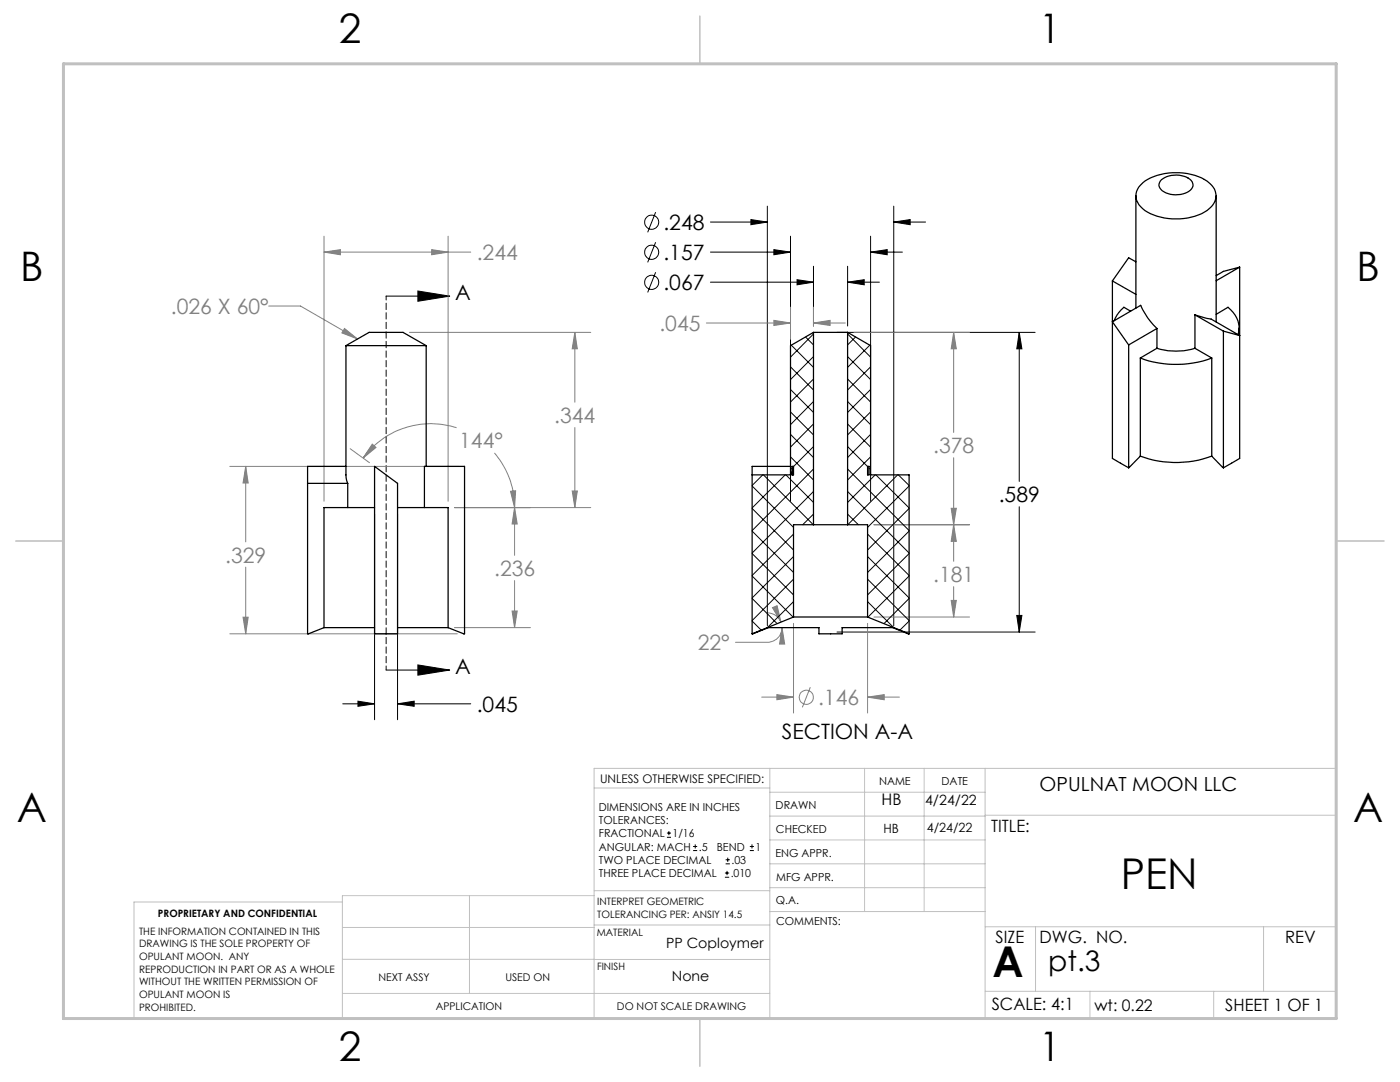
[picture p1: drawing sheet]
<svg xmlns="http://www.w3.org/2000/svg" width="279mm" height="216mm" viewBox="0 0 279 216" stroke-linecap="round" stroke-linejoin="round" font-family="sans-serif">
<g fill="none" stroke="#000" stroke-width=".2">
<path d="M77 59.1h12.7M83.4 58.1l6.3 1-6.3 1zM130.8 48.3l-1.5 4.1M130.8 42.3l-1.5 4.1M130.8 54.3l-1.5 4M141.8 50.3h16M141.8 44.3h11.3M141.8 56.3h20.5M149.9 43.8l3.2 .5-3.2 .5zM153.1 41.1v83.7M154.4 49.8l3.4 .5-3.4 .5zM157.8 47.1v52.9"/>
<path d="M159.1 55.8l3.2 .5-3.2 .5zM162.3 53.1v12M169.2 56.3l3.3-.5v1zM169.2 53.1v12M169.2 56.3h6.3M173.7 50.3l3.4-.5v1zM173.7 47.1v52.9M173.7 50.3h6.4M178.4 44.3l3.2-.5v1zM178.4 41.1v83.7M178.4 44.3h6.3M167 66.3h39.6"/>
<path d="M203.4 66.3l.5 3.3h-1zM203.4 66.3v29.8M74.8 102.6v41M79.3 102.6v41M203.4 101.1v25M71.4 139.9l3.4 .5-3.4 .5zM77 133.7h12.7M83.4 132.7l6.3 1-6.3 1zM167 126.1h39.6M202.9 122.8h1l-.5 3.3zM68.4 140.4h6.4M79.3 140.4l3.4-.5v1z"/>
<path d="M79.3 140.4h14.6M133.1 167.1h.8M133.1 166.2h.8M133.5 165.8v.9M138.3 169.7h.8M138.3 168.9h.8M138.7 168.5v.8M144.7 175h.8M144.7 174.2h.8M144.8 172.4h.9M144.8 171.6h.9M145.1 173.8v.8"/>
<path d="M145.2 171.1v.9M149.6 169.7h.9M149.6 168.9h.9M150.1 168.5v.8"/>
<circle cx="130.1" cy="44.3" r="1.42"/>
<circle cx="130.1" cy="50.3" r="1.42"/>
<circle cx="130.1" cy="56.3" r="1.41"/>
</g>
<g fill="none" stroke="#808080" stroke-width=".2">
<path d="M64.7 50.3l3.2-.5v1zM64.7 47.1v52.9M64.7 50.3h29.2M86.1 49.8l3.3 .5-3.3 .5zM89.4 47.1v52.9M53.6 61.1h6.4l11.3 6.5M68.8 65.5l2.5 2.1-3.1-1.2zM81.7 66.3h36.2M114.7 66.3l.5 3.3h-1zM114.7 66.3v14M141 64.5h16.8M154.4 63.9l3.4 .6-3.4 .4z"/>
<path d="M157.8 61.3v6.4M162.3 64.5l3.4-.6v1zM162.3 61.3v3.8M162.3 64.5h6.4M170.4 66.3h23.1M190.3 66.3l.6 3.3h-1.1zM190.3 66.3v20M45.9 93.1h45.5M49 93.1l.5 3.3h-1zM49 93.1v15M69.9 89.5l3.8 2.8M74.3 88.6l.7 .7-2.5 2.1z"/>
<path d="M91.1 85.3a16.8 16.8 0 0 0-18.6 6.1M98.7 90.4a16.5 16.5 0 0 1 4 10.9M101.9 98l1-.1-.2 3.4zM114.2 98h1l-.5 3.3zM114.7 85.3v16M190.3 91.3v20.7M49 113.2v13.3M90.7 101.3h27.2M102.7 101.3l.5 3.3h-1zM102.7 101.3v9.5M102.7 115.9v9.3M174.4 104.7h19.1"/>
<path d="M189.8 119.8h1.1l-.6 3.3zM189.8 101.4h1.1l-.6 3.3zM190.3 104.7l.6 3.3h-1.1zM190.3 117.1v6M45.9 126.5h45.4M48.5 123.2h1l-.5 3.3zM90.7 125.2h15.2M102.2 121.9h1l-.5 3.3zM152 139.1h6.4M153.3 122.3a2.94 2.94 0 0 1 2.6 1.8M154.2 121.2l.9-.3 .8 3.2zM155 138.6l3.4 .5-3.4 .5z"/>
<path d="M156.1 125.2l.5 3.3h-1zM156.1 125.2a2.94 2.94 0 0 1-3 3h-6.3M158.4 124.4v17.9M161.7 137.1l-1.6 4M173.1 139.1l3.4-.5v1zM173.1 124.4v17.9M173.1 139.1h6.4M174.4 123.1h19.1"/>
<circle cx="160.9" cy="139.1" r="1.4"/>
</g>
<path d="M77.1 59.1v74.6" fill="none" stroke="#000" stroke-width=".2" stroke-dasharray="1.3 .6" stroke-dashoffset=".5"/>
<g fill="none" stroke="#c0c0c0" stroke-width=".2">
<path d="M118.6 157.2h35M153.6 153.3v49.9M153.6 158.1h43M172.5 153.3v28.6M184.4 153.3v28.6M196.6 153.3v49.9M68.3 180h-41.6v23.2h240v-49.9h-148.1v49.9M93.7 178.7v19.5M118.6 178.7h-50.3v24.5M118.6 177.7h35M153.6 162.8h43M153.6 177.1h43"/>
<path d="M153.6 167.6h43M153.6 172.4h43M196.6 162.7h70.1M68.3 198.2h85.3M68.3 191.4l85.3 .1M68.3 185.1h50.3M118.6 184.6h35M153.6 181.9h43M196.6 184.9h70.1M196.6 197.8h70.1M206.7 184.9v12.9M217.5 197.8v5.4"/>
<path d="M242.2 197.8v5.4M252.2 184.9v12.9"/>
</g>
<path d="M139.7 3.2v9.5M3.1 107.9h9.6M266.7 107.9h9.5M139.7 203.2v9.6" fill="none" stroke="#c0c0c0" stroke-width=".3"/>
<path d="M12.7 12.7h254v190.5h-254z" fill="none" stroke="#c0c0c0" stroke-width=".6"/>
<path d="M83.4 58.1l6.3 1-6.3 1zM83.4 132.7l6.3 1-6.3 1zM202.9 122.8h1l-.5 3.3zM203.4 66.3l.5 3.3h-1zM173.7 50.3l3.4-.5v1zM154.4 49.8l3.4 .5-3.4 .5zM178.4 44.3l3.2-.5v1zM149.9 43.8l3.2 .5-3.2 .5zM169.2 56.3l3.3-.5v1zM159.1 55.8l3.2 .5-3.2 .5z" fill="#000"/>
<path d="M154.4 63.9l3.4 .6-3.4 .4zM162.3 64.5l3.4-.6v1zM156.1 125.2l.5 3.3h-1zM154.2 121.2l.9-.3 .8 3.2zM189.8 119.8h1.1l-.6 3.3zM190.3 104.7l.6 3.3h-1.1zM155 138.6l3.4 .5-3.4 .5zM173.1 139.1l3.4-.5v1zM189.8 101.4h1.1l-.6 3.3zM190.3 66.3l.6 3.3h-1.1z" fill="#808080"/>
<path d="M71.4 139.9l3.4 .5-3.4 .5zM79.3 140.4l3.4-.5v1z" fill="#000"/>
<path d="M102.2 121.9h1l-.5 3.3zM102.7 101.3l.5 3.3h-1zM48.5 123.2h1l-.5 3.3zM49 93.1l.5 3.3h-1zM64.7 50.3l3.2-.5v1zM86.1 49.8l3.3 .5-3.3 .5zM114.2 98h1l-.5 3.3zM114.7 66.3l.5 3.3h-1zM101.9 98l1-.1-.2 3.4zM74.3 88.6l.7 .7-2.5 2.1zM68.8 65.5l2.5 2.1-3.1-1.2z" fill="#808080"/>
<g fill="none" stroke="#000" stroke-width=".25">
<path d="M226.7 39.1v22.4M227.6 36.9a10.3 10.3 0 0 1 7.9-2.4 9.2 9.2 0 0 1 6.6 2.8 3.2 3.2 0 0 1-1.2 4.7 12.4 12.4 0 0 1-12.4 0 3.5 3.5 0 0 1-1.7-3.8zM231.8 35.8a4.7 4.7 0 0 1 6.1 .5 1.51 1.51 0 0 1-1 2.1 4.9 4.9 0 0 1-5.2-.6 1.26 1.26 0 0 1 .1-2zM242.7 39.1v25.1M222 56.1v35.4l3.2 1.8M222 56.1l4.7 2.6M226.7 52.2l-1.5-.8-3.2 4.7M247.4 53.3v38.2l-3.2 1.8M247.4 53.3l-3.2 .9-1.5 .8M247.4 53.3l-4.7 2.7M69 69l4.7-2.7h6.7l4.7 2.7M69 69h16.1"/>
<path d="M69 69v25.8l.4 1.6M85.1 69v24.1M162.3 66.3h6.9M162.3 66.3l-4.5 2.7v25.8h-7.7M162.3 66.3v38.4M169.2 66.3l4.5 2.7v25.8h7.7v31.7M169.2 66.3v38.4M225.2 68.8v24.5M225.6 62.1l-1.3-.8-1.4 1.6-.5 1.1M227.6 71.4a20.5 20.5 0 0 0 14.2 0M227.6 71.4v19.6M230.9 69.5a13 13 0 0 0 7.6 0"/>
<path d="M230.9 65.5l-1.9-2.1-1.4-2.5-5.6 3.3 3.2 4.6M230.9 65.5v4M230.9 65.5l-5.7 3.3M230.9 69.5l-3.3 1.9M238.5 62.8l3.2 .9 5.7 3.3-3.2-.9M238.5 62.8v6.7M238.5 62.8l5.7 3.3M238.5 69.5l3.3 1.9M241.8 71.4v19.6M242.7 62.7l2.4-1.4a5 5 0 0 1 2 5.5M244.2 66.1v27.2M247.3 65.4v1.5"/>
<path d="M61.4 96.4h8M69 93.1h-7.6v33.4l3.3-1.3M69.4 96.4v4.9M74.8 93.1l4.5 3.3v30.1h-4.5zM157.8 93.1h-7.7v33.4M158.1 93.1h.3v1.7h-.3zM158.4 93.3l-.3 1.5M173.1 93.1h.3v1.7h-.3zM227.6 91a20.5 20.5 0 0 0 14.2 0M227.6 91l-2.4 2.3M241.8 91l2.4 2.3M74.8 101.3h-10.1v23.9"/>
<path d="M79.3 101.3h10.1v23.9M84.7 101.3v-8.2h8v33.4l-3.3-1.3M162.3 104.7h6.9M162.3 104.7h-3.9v18.4M169.2 104.7h3.9v18.4M64.7 125.2h10.1M79.3 125.2h10.1M150.1 126.5l3.3-1.3h10v1.3h4.7v-1.3h10.1l3.2 1.3M158.4 123.1h14.7M158.4 123.1l-8.3 3.4M173.1 123.1l8.3 3.4"/>
</g>
<g fill="none" stroke="#000" stroke-width=".2">
<path d="M157.8 77.7l4.5 4.6M157.8 73.2l4.5 4.6M157.9 68.9l4.4 4.4M160.8 67.2l1.5 1.6M162.3 75.6l-4.5 4.6M162.3 66.6l-4.5 4.7M162.3 71.2l-4.5 4.5M169.2 75.6l4.5 4.6M169.2 71.2l4.5 4.5M169.2 66.6l4.5 4.7M170.7 67.2l-1.5 1.6M173.6 68.9l-4.4 4.4"/>
<path d="M173.7 73.2l-4.5 4.6M173.7 77.7l-4.5 4.6M150.1 97l8.3 8.2M152.2 94.8l-2.1 2.1M152.4 94.8l9.9 9.9M156.7 94.8l-6.6 6.6M156.8 94.8l5.5 5.5M157.8 91.2l4.5 4.6M157.8 86.7l4.5 4.6M157.8 82.2l4.5 4.6M158.1 93.4l-.3 .3M162.3 89.1l-3.9 4"/>
<path d="M162.3 93.6l-12.2 12.3M162.3 80.1l-4.5 4.6M162.3 84.6l-4.5 4.6M162.3 98.1l-12.2 12.2M169.2 98.1l12.2 12.2M169.2 93.6l12.2 12.3M169.2 89.1l3.9 4M169.2 84.6l4.5 4.6M169.2 80.1l4.5 4.6M173.4 93.4l.3 .3M173.7 82.2l-4.5 4.6M173.7 86.7l-4.5 4.6"/>
<path d="M173.7 91.2l-4.5 4.6M174.7 94.8l-5.5 5.5M174.8 94.8l6.6 6.6M179.1 94.8l-9.9 9.9M179.3 94.8l2.1 2.1M181.4 97l-8.3 8.2M150.1 119.4l5 5M150.1 114.9l8.2 8.3M150.1 110.5l8.3 8.2M150.1 106l8.3 8.2M150.1 101.5l8.3 8.2M158.4 115.6l-8.3 8.2"/>
<path d="M158.4 106.6l-8.3 8.2M158.4 111.1l-8.3 8.2M162.3 102.6l-2.1 2.1M169.2 102.6l2.1 2.1M173.1 115.6l8.3 8.2M173.1 111.1l8.3 8.2M173.1 106.6l8.3 8.2M181.4 101.5l-8.3 8.2M181.4 106l-8.3 8.2M181.4 110.5l-8.3 8.2M181.4 114.9l-8.2 8.3M181.4 119.4l-5 5"/>
<path d="M150.1 123.9l1.8 1.8M158.4 120.1l-5.2 5.1M173.1 120.1l5.2 5.1M181.4 123.9l-1.8 1.8"/>
</g>
<g font-size="8.5">
<text x="223.7" y="177.4">PEN</text>
<text x="198.1" y="195">A</text>
</g>
<g font-size="8.1">
<text x="67.6" y="8.5">2</text>
<text x="207.3" y="8.5">1</text>
<text x="4" y="56.2">B</text>
<text x="270.7" y="56.2">B</text>
<text x="3.3" y="164.1">A</text>
<text x="270" y="164.1">A</text>
<text x="67.6" y="211.7">2</text>
<text x="207.3" y="211.7">1</text>
</g>
<text font-size="5.6" x="209.2" y="193.7">pt.3</text>
<g font-size="4.2">
<text x="132.4" y="45.9">.248</text>
<text x="132.4" y="51.9">.157</text>
<text x="90.8" y="59.8">A</text>
<text x="132.4" y="57.9">.067</text>
<text x="199.3" y="100.2">.589</text>
<text x="90.8" y="134.4">A</text>
<text x="95.1" y="142">.045</text>
<text x="156" y="147.4">SECTION A-A</text>
</g>
<g font-size="4.2" fill="#808080">
<text x="95.1" y="51.9">.244</text>
<text x="34.1" y="62.7">.026 X 60°</text>
<text x="131.6" y="66">.045</text>
<text x="91.6" y="89.5">144°</text>
<text x="110.6" y="84.4">.344</text>
<text x="186.2" y="90.4">.378</text>
<text x="44.9" y="112.2">.329</text>
<text x="98.6" y="114.9">.236</text>
<text x="186.2" y="116.1">.181</text>
<text x="139.2" y="129.7">22°</text>
<text x="163.3" y="140.7">.146</text>
</g>
<text font-size="3.9" x="207.5" y="157.8">OPULNAT MOON LLC</text>
<g font-size="3.4">
<text x="197.8" y="166">TITLE:</text>
<text x="198.7" y="188.1">SIZE</text>
<text x="207.5" y="188.1">DWG. NO.</text>
<text x="256.5" y="188.2">REV</text>
<text x="197.9" y="201.5">SCALE: 4:1</text>
<text x="244.5" y="201.7">SHEET 1 OF 1</text>
</g>
<g font-size="3.2">
<text x="175.9" y="160.7">HB</text>
<text x="218.4" y="201.7">wt: 0.22</text>
</g>
<g font-size="2.8">
<text x="184.6" y="160.7">4/24/22</text>
<text x="133" y="189.2">PP Coploymer</text>
<text x="134.1" y="195.7">None</text>
</g>
<g font-size="2.5">
<text x="176.3" y="166.3">HB</text>
<text x="185" y="166.1">4/24/22</text>
</g>
<text font-size="2.4" x="119.8" y="156.2">UNLESS OTHERWISE SPECIFIED:</text>
<g font-size="2.2">
<text x="119.5" y="161.8">DIMENSIONS ARE IN INCHES</text>
<text x="154.8" y="161.4">DRAWN</text>
<text x="175.4" y="156.6">NAME</text>
<text x="187.9" y="156.7">DATE</text>
<text x="119.5" y="164.4">TOLERANCES:</text>
<text x="119.5" y="167.1">FRACTIONAL</text>
<text x="134.2" y="167.1">1/16</text>
<text x="154.9" y="166.3">CHECKED</text>
<text x="119.5" y="172.4">TWO PLACE DECIMAL</text>
<text x="119.5" y="169.7">ANGULAR: MACH</text>
<text x="139.5" y="169.7">.5</text>
<text x="143" y="169.7">BEND</text>
<text x="146" y="172.4">.03</text>
<text x="150.8" y="169.7">1</text>
<text x="154.8" y="170.9">ENG APPR.</text>
<text x="119.5" y="175">THREE PLACE DECIMAL</text>
<text x="145.8" y="175">.010</text>
<text x="154.9" y="175.7">MFG APPR.</text>
<text x="154.9" y="180.4">Q.A.</text>
<text x="154.9" y="184.6">COMMENTS:</text>
</g>
<g font-size="2.1">
<text x="75.5" y="195.7">NEXT ASSY</text>
<text x="100.9" y="195.7">USED ON</text>
<text x="86.9" y="201.5">APPLICATION</text>
<text x="123.1" y="201.6">DO NOT SCALE DRAWING</text>
</g>
<g font-size="2">
<text x="31.5" y="182.9">PROPRIETARY AND CONFIDENTIAL</text>
<text x="119.2" y="180.6">INTERPRET GEOMETRIC</text>
<text x="119.2" y="183.1">TOLERANCING PER: ANSIY 14.5</text>
<text x="27.8" y="186.5">THE INFORMATION CONTAINED IN THIS</text>
<text x="27.8" y="189">DRAWING IS THE SOLE PROPERTY OF</text>
<text x="27.8" y="191.6">OPULANT MOON. ANY</text>
<text x="119.1" y="186.7">MATERIAL</text>
<text x="27.8" y="194.1">REPRODUCTION IN PART OR AS A WHOLE</text>
<text x="27.8" y="196.6">WITHOUT THE WRITTEN PERMISSION OF</text>
<text x="119.1" y="193.5">FINISH</text>
<text x="27.8" y="199.1">OPULANT MOON IS</text>
<text x="27.8" y="201.7">PROHIBITED.</text>
</g>
</svg>
